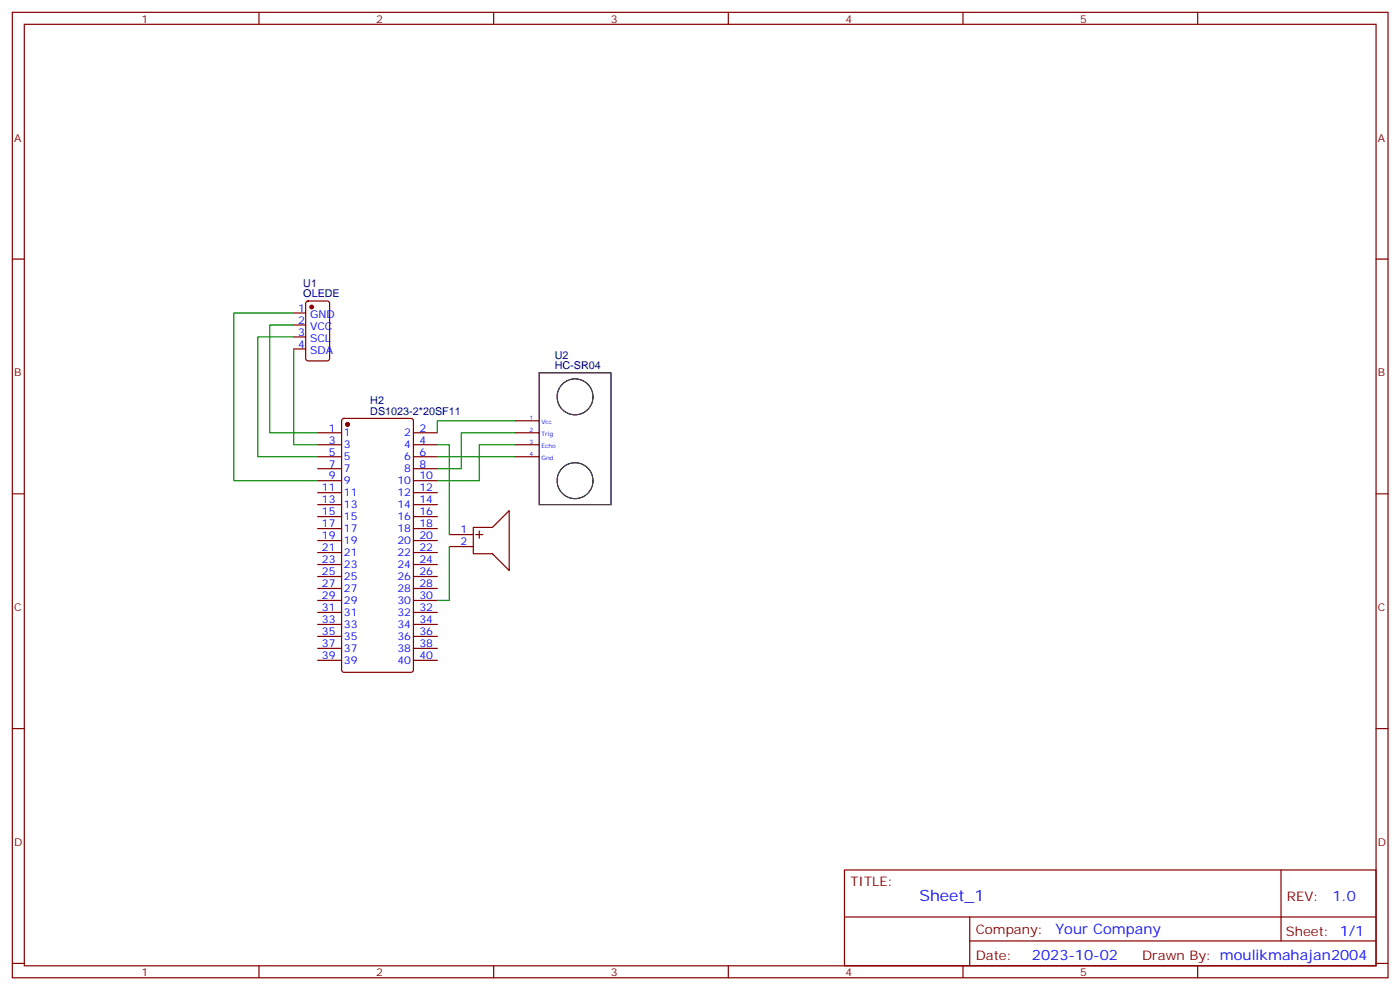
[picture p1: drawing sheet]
<svg xmlns="http://www.w3.org/2000/svg" width="413mm" height="292mm" viewBox="0 0 413 292" stroke-linecap="round" stroke-linejoin="round" font-family="sans-serif">
<g fill="none" stroke="#870000" stroke-width=".35">
<path d="M3.6 3.6h405.4v284.4h-405.4zM7.2 7.2h398.2v277.2h-398.2zM76.3 3.6v3.6M145.5 3.6v3.6M214.6 3.6v3.6M283.7 3.6v3.6M352.9 3.6v3.6M3.6 76.3h3.6M405.4 76.3h3.6M86.5 92.2h3.6M86.5 95.7h3.6M86.5 99.2h3.6"/>
<path d="M90.3 88.9l.5-.2h5.6l.7 .4v16.5l-.4 .6-5.9 .1-.7-.5v-16.4zM86.5 102.8h3.6M93.6 127.5h7M93.6 131h7M93.6 134.5h7M93.6 138h7M100.9 123.4l.5-.2h19.7l.7 .5v73.6l-.4 .7h-20l-.7-.4-.1-73.7zM121.8 127.5h7.1M121.8 131h7.1M121.8 134.5h7.1M121.8 138h7.1M151.8 123.9h7.1"/>
<path d="M151.8 127.5h7.1M151.8 131h7.1M151.8 134.5h7.1M3.6 145.5h3.6M93.6 141.6h7M93.6 145.1h7M93.6 148.6h7M93.6 152.2h7M93.6 155.7h7M93.6 159.2h7M121.8 141.6h7.1M121.8 145.1h7.1"/>
<path d="M121.8 148.6h7.1M121.8 152.2h7.1M121.8 155.7h7.1M121.8 159.2h7.1M132.4 157.4h7.1M139.5 155.3h5.6l4.9-4.9v17.6l-4.9-4.9h-5.6zM140.2 157.4h2.1M141.2 156.4v2.1M405.4 145.5h3.6M93.6 162.7h7M93.6 166.3h7M93.6 169.8h7"/>
<path d="M93.6 173.3h7M93.6 176.8h7M121.8 162.7h7.1M121.8 166.3h7.1M121.8 169.8h7.1M121.8 173.3h7.1M121.8 176.8h7.1M132.4 161h7.1M93.6 180.4h7M93.6 183.9h7M93.6 187.4h7M93.6 191h7"/>
<path d="M93.6 194.5h7M121.8 180.4h7.1M121.8 183.9h7.1M121.8 187.4h7.1M121.8 191h7.1M121.8 194.5h7.1M3.6 214.6h3.6M405.4 214.6h3.6M248.8 256.2h156.6v28.2h-156.6zM377.4 256.2v20.9M248.8 270.1h156.5M285.7 277.1h119.6"/>
<path d="M285.7 270.1v14.1M3.6 283.7h3.6M76.3 284.4v3.6M145.5 284.4v3.6M214.6 284.4v3.6M283.7 284.4v3.6M352.9 284.4v3.6M405.4 283.7h3.6"/>
</g>
<g fill="none" stroke="#000" stroke-width=".35">
<path d="M158.9 109.8h21.1v38.8h-21.1z"/>
<circle cx="169.4" cy="116.9" r="5.3"/>
<circle cx="169.4" cy="141.6" r="5.3"/>
</g>
<g fill="#870000" stroke="#870000" stroke-width=".35">
<circle cx="91.8" cy="90.4" r=".53"/>
<circle cx="102.4" cy="125" r=".53"/>
</g>
<path d="M86.5 99.2h-10.5v35.3h17.6M86.5 92.2h-17.6v49.4h24.7M86.5 95.7h-7v31.8h14.1M86.5 102.8v28.2h7.1M128.9 131h3.5v26.4M128.9 134.5h22.9M151.8 123.9h-22.9v3.6M151.8 127.5h-15.9v10.5h-7M151.8 131h-10.6v10.6h-12.3M132.4 161v15.8h-3.5" fill="none" stroke="#008700" stroke-width=".35"/>
<text font-size="4.6" fill="#00f" x="270.9" y="265.3">Sheet_1</text>
<g font-size="4.2" fill="#00f">
<text x="392.6" y="265.5">1.0</text>
<text x="311" y="275">Your Company</text>
<text x="304.1" y="282.9">2023-10-02</text>
</g>
<g font-size="3.9" fill="#800">
<text x="250.6" y="260.8">TITLE:</text>
<text x="379.2" y="265.5">REV:</text>
<text x="287.5" y="275">Company:</text>
<text x="378.9" y="275.6">Sheet: 1/1</text>
<text x="287.5" y="282.7">Date:</text>
<text x="336.5" y="282.8">Drawn By: moulikmahajan2004</text>
</g>
<g font-size="3.2" fill="#800">
<text x="41.7" y="6.6">1</text>
<text x="110.9" y="6.6">2</text>
<text x="180" y="6.6">3</text>
<text x="249.2" y="6.6">4</text>
<text x="318.3" y="6.6">5</text>
<text x="4.2" y="41.7">A</text>
<text x="406" y="41.7">A</text>
<text x="4.2" y="110.9">B</text>
<text x="406" y="110.9">B</text>
<text x="4.2" y="180">C</text>
<text x="406" y="180">C</text>
<text x="4.2" y="249.2">D</text>
<text x="406" y="249.2">D</text>
<text x="41.7" y="287.4">1</text>
<text x="110.9" y="287.4">2</text>
<text x="180" y="287.4">3</text>
<text x="249.2" y="287.4">4</text>
<text x="318.3" y="287.4">5</text>
</g>
<g font-size="3.2" fill="#000080">
<text x="89.4" y="87.6">OLEDE</text>
<text x="89.4" y="84.4">U1</text>
<text x="163.4" y="105.6">U2</text>
<text x="163.4" y="108.8">HC-SR04</text>
<text x="109.1" y="119.1">H2</text>
<text x="109.1" y="122.2">DS1023-2*20SF11</text>
</g>
<g font-size="3.2" fill="#00f">
<text x="87.9" y="91.8">1</text>
<text x="87.9" y="95.4">2</text>
<text x="91.4" y="93.6">GND</text>
<text x="87.9" y="98.9">3</text>
<text x="91.4" y="97.1">VCC</text>
<text x="91.4" y="100.6">SCL</text>
<text x="87.9" y="102.4">4</text>
<text x="91.4" y="104.2">SDA</text>
<text x="96.9" y="127.1">1</text>
<text x="96.9" y="130.6">3</text>
<text x="101.4" y="128.5">1</text>
<text x="119.1" y="128.5">2</text>
<text x="123.6" y="127.1">2</text>
<text x="123.6" y="130.6">4</text>
<text x="96.9" y="134.2">5</text>
<text x="96.9" y="137.7">7</text>
<text x="101.4" y="132">3</text>
<text x="101.4" y="135.6">5</text>
<text x="119.1" y="132">4</text>
<text x="119.1" y="135.6">6</text>
<text x="123.6" y="134.2">6</text>
<text x="123.6" y="137.7">8</text>
<text x="96.9" y="141.2">9</text>
<text x="101.4" y="139.1">7</text>
<text x="101.4" y="142.6">9</text>
<text x="117.1" y="142.6">10</text>
<text x="119.1" y="139.1">8</text>
<text x="123.6" y="141.2">10</text>
<text x="94.9" y="144.7">11</text>
<text x="94.9" y="148.3">13</text>
<text x="101.4" y="146.2">11</text>
<text x="101.4" y="149.7">13</text>
<text x="117.1" y="146.2">12</text>
<text x="117.1" y="149.7">14</text>
<text x="123.6" y="144.7">12</text>
<text x="123.6" y="148.3">14</text>
<text x="94.9" y="151.8">15</text>
<text x="94.9" y="155.3">17</text>
<text x="101.4" y="153.2">15</text>
<text x="117.1" y="153.2">16</text>
<text x="123.6" y="151.8">16</text>
<text x="123.6" y="155.3">18</text>
<text x="94.9" y="158.9">19</text>
<text x="101.4" y="156.7">17</text>
<text x="101.4" y="160.3">19</text>
<text x="117.1" y="156.7">18</text>
<text x="117.1" y="160.3">20</text>
<text x="123.6" y="158.9">20</text>
<text x="135.7" y="157.1">1</text>
<text x="135.7" y="160.6">2</text>
<text x="94.9" y="162.4">21</text>
<text x="94.9" y="165.9">23</text>
<text x="101.4" y="163.8">21</text>
<text x="101.4" y="167.3">23</text>
<text x="117.1" y="163.8">22</text>
<text x="117.1" y="167.3">24</text>
<text x="123.6" y="162.4">22</text>
<text x="123.6" y="165.9">24</text>
<text x="94.9" y="169.4">25</text>
<text x="94.9" y="173">27</text>
<text x="101.4" y="170.9">25</text>
<text x="117.1" y="170.9">26</text>
<text x="123.6" y="169.4">26</text>
<text x="123.6" y="173">28</text>
<text x="94.9" y="176.5">29</text>
<text x="101.4" y="174.4">27</text>
<text x="101.4" y="177.9">29</text>
<text x="117.1" y="174.4">28</text>
<text x="117.1" y="177.9">30</text>
<text x="123.6" y="176.5">30</text>
<text x="94.9" y="180">31</text>
<text x="94.9" y="183.6">33</text>
<text x="101.4" y="181.4">31</text>
<text x="101.4" y="185">33</text>
<text x="117.1" y="181.4">32</text>
<text x="117.1" y="185">34</text>
<text x="123.6" y="180">32</text>
<text x="123.6" y="183.6">34</text>
<text x="94.9" y="187.1">35</text>
<text x="94.9" y="190.6">37</text>
<text x="101.4" y="188.5">35</text>
<text x="117.1" y="188.5">36</text>
<text x="123.6" y="187.1">36</text>
<text x="123.6" y="190.6">38</text>
<text x="94.9" y="194.1">39</text>
<text x="101.4" y="192">37</text>
<text x="101.4" y="195.5">39</text>
<text x="117.1" y="192">38</text>
<text x="117.1" y="195.5">40</text>
<text x="123.6" y="194.1">40</text>
</g>
<g font-size="1.8" fill="#00f">
<text x="156" y="123.6">1</text>
<text x="159.6" y="125">Vcc</text>
<text x="156" y="127.1">2</text>
<text x="156" y="130.6">3</text>
<text x="159.6" y="128.5">Trig</text>
<text x="156" y="134.2">4</text>
<text x="159.6" y="132">Echo</text>
<text x="159.6" y="135.6">Gnd</text>
</g>
</svg>
